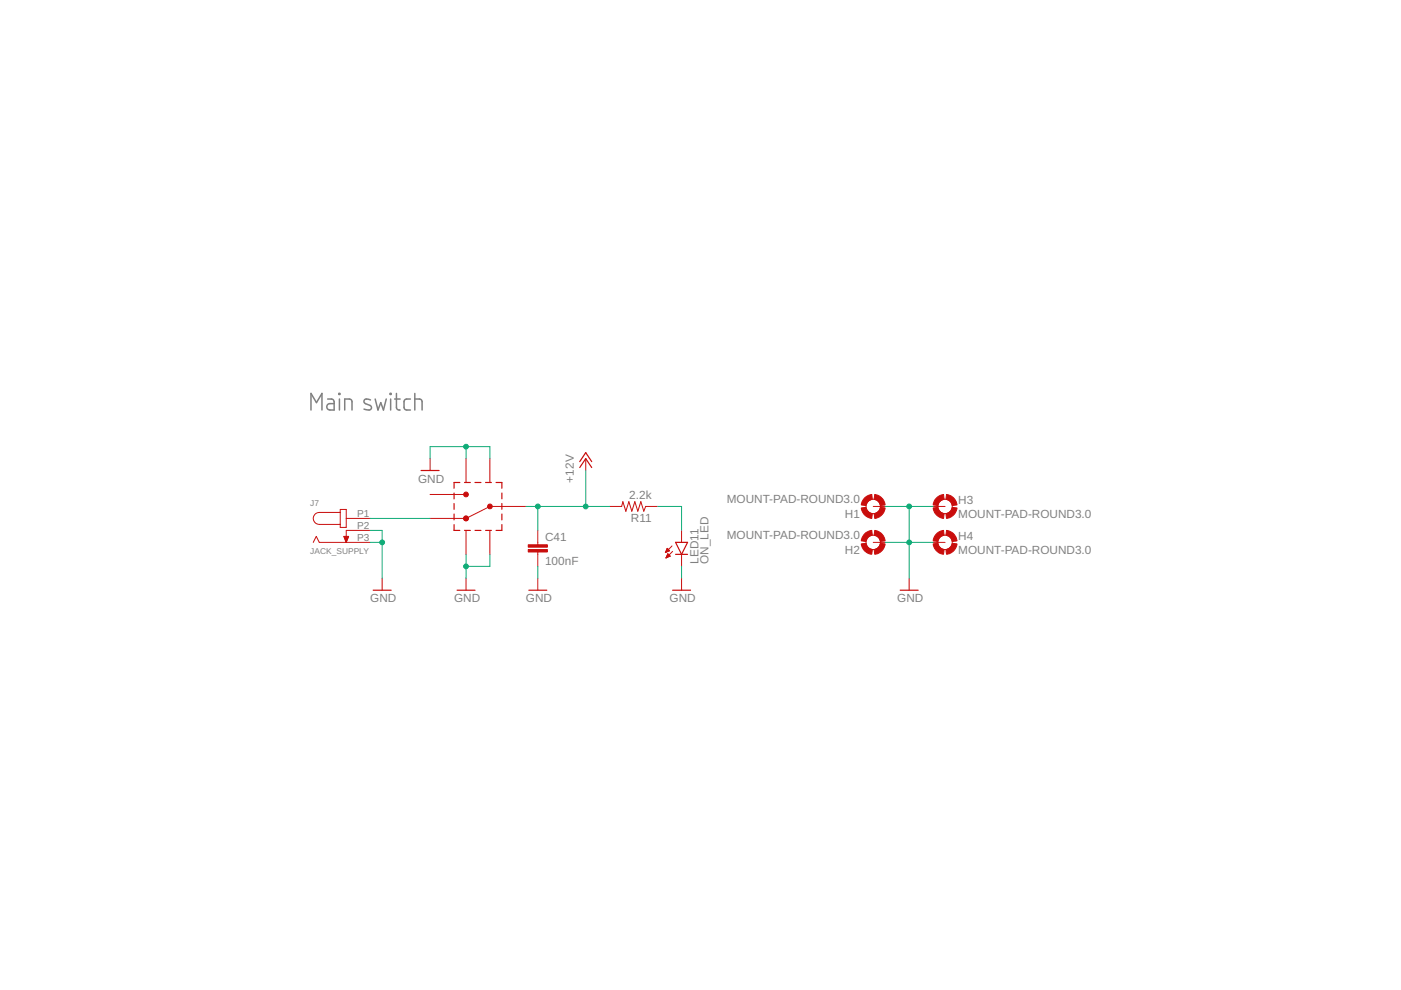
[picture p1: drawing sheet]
<svg xmlns="http://www.w3.org/2000/svg" width="297mm" height="210mm" viewBox="0 0 297 210" stroke-linecap="round" stroke-linejoin="round" font-family="sans-serif">
<g fill="none" stroke="#808080" stroke-width=".32">
<path d="M65.9 86.9v-3.5l1.2 2 1.2-2v3.5M69.5 84.6h.9l.4 .6v1.7h-.8a.68 .68 0 0 1-.7-.6 .68 .68 0 0 1 .7-.7h.8M71.9 83.4h.2v.2h-.2zM72 84.6v2.3M73.1 86.9v-2.3h1.1l.3 .2 .1 2.1M78.5 84.8l-.2-.1a.63 .63 0 0 0-.8-.1 .63 .63 0 0 0-.3 .7l1.2 .7a.5 .5 0 0 1 .4 .5 .5 .5 0 0 1-.5 .4l-1.1-.2M79.5 84.6l.6 2.3 .6-1.5 .6 1.5 .6-2.3M82.7 83.4h.2v.2h-.2zM82.8 84.6v2.3M83.7 84.6h1.1M84.1 83.4v3.1l.2 .3 .5 .1M87 84.6h-.9l-.3 .2-.1 .4 .1 1.5 .3 .2h.9"/>
<path d="M87.9 84.6h1.2l.3 .2 .1 2.1M87.9 83.4v3.5"/>
</g>
<g fill="none" stroke="#c90d0c" stroke-width=".25">
<path d="M89.3 99.8h3.8M122.9 99.1l1.3-1.9 1.3 1.9M122.9 97.9l1.3-1.9 1.3 1.9M96.3 111.2v1.3h1.2M96.3 104.5v1.3M96.3 106.8v1.2M96.3 109v1.2M97.5 102.3h-1.2v1.2M98.5 112.5h1.2M98.5 102.3h1.2M100.7 112.5h1.3M100.7 102.3h1.3"/>
<path d="M103 112.5h1.2M103 102.3h1.2M105.2 102.3h1.2v1.2M106.4 111.2v1.3h-1.2M106.4 104.5v1.3M106.4 106.8v1.2M106.4 109v1.2M143.2 115h2.6l-1.3 2.5zM143.2 117.5h2.6M79.1 125.1h3.8M96.9 125.1h3.8M112.1 125.1h3.8"/>
<path d="M142.6 125.1h3.8M190.9 125.1h3.8"/>
</g>
<g fill="none" stroke="#c90d0c" stroke-width=".21">
<path d="M91.2 97.2v2.6M98.8 97.2v5.1M103.9 97.2v5.1M124.2 97.2v2.6M66.4 115l.7-1.3 .6 1.3h10.8M72.1 108.6h-4.4a1.27 1.27 0 0 0-1.3 1.3 1.27 1.27 0 0 0 1.3 1.3h4.4M72.1 108h1.3v3.8h-1.3zM72.9 113.7h1l-.5 1.3zM72.9 113.8h1M73 113.9h.8M73 114.1h.8M73.1 114.2h.6"/>
<path d="M73.1 114.3h.6M73.2 114.4h.4M73.2 114.5h.4M73.3 114.7h.2M73.3 114.8h.2M73.4 114.9h.1M73.4 109.9h5.1M78.5 112.5h-5.1v2.5M91.2 104.8h7.6M98.8 112.5v5M103.9 112.5v5M111.5 107.4h-7.6l-5.1 2.5h-7.6"/>
<path d="M114 112.5v3M114 117v3.1M129.3 107.4h2.5l.3-1 .6 2 .6-2 .7 2 .6-2 .6 2 .7-2 .6 2 .4-1h2.5M141.1 117.1h.2M141.2 116.9h.3M141.2 118.3h.1M141.2 116.8h.6M141.3 116.7h.6M141.3 118.2h.2M141.3 116.6h.5M141.3 118h.5M141.4 116.5h.3"/>
<path d="M141.4 117.9h.7M141.4 116.4h.1M141.4 117.8h.6M141.5 116.3l.5 .5-.9 .4zM141.5 117.7h.4M141.5 117.6h.2M141.6 117.4h.1M142.1 117.9l-.5-.5-.4 .9M142.1 117.9l-.9 .4M142.5 115.8l-1.4 1.4M142.6 116.9l-1.4 1.4M144.5 112.5v2.5"/>
<path d="M144.5 117.5v2.6M185.1 107.4h2.6M185.1 115h2.6M197.8 107.4h2.6M197.8 115h2.6M81 122.6v2.5M98.8 122.6v2.5M114 122.6v2.5M144.5 122.6v2.5M192.8 122.6v2.5"/>
<circle cx="185.1" cy="107.4" r="1.52"/>
<circle cx="185.1" cy="115" r="1.52"/>
<circle cx="200.4" cy="107.4" r="1.52"/>
<circle cx="200.4" cy="115" r="1.52"/>
</g>
<g fill="#c90d0c" stroke="#c90d0c" stroke-width=".21">
<path d="M112 116.5h4.1v.5h-4.1z"/>
<path d="M112 115.5h4.1v.5h-4.1z"/>
</g>
<g fill="#c90d0c" stroke="#c90d0c" stroke-width=".21">
<path d="M182.6 107.7l1-.1 .4 .9 1 .4-.2 1a2.53 2.53 0 0 1-2.2-2.2z" fill-rule="evenodd"/>
<path d="M185.3 108.9l.9-.4 .5-.9 1 .1a2.53 2.53 0 0 1-2.2 2.2z" fill-rule="evenodd"/>
<path d="M185.5 104.8a2.54 2.54 0 0 1 2.2 2.3l-1 .1-.5-.9-.9-.4z" fill-rule="evenodd"/>
<path d="M183.5 105.4l.7-.4 .6-.2 .2 1.1-1 .4-.4 .9-1-.1 .3-1z" fill-rule="evenodd"/>
<path d="M182.6 115.3l1-.1 .4 .9 1 .4-.2 1a2.48 2.48 0 0 1-2.2-2.2z" fill-rule="evenodd"/>
<path d="M185.3 116.5l.9-.4 .5-.9 1 .1a2.49 2.49 0 0 1-2.2 2.2z" fill-rule="evenodd"/>
<path d="M185.5 112.5a2.48 2.48 0 0 1 2.2 2.2l-1 .1-.3-.6a1.4 1.4 0 0 0-1.1-.7z" fill-rule="evenodd"/>
<path d="M183.5 113l1.3-.5 .2 1-1 .4-.4 .9-1-.1 .3-1z" fill-rule="evenodd"/>
<path d="M200.7 104.8a2.53 2.53 0 0 1 2.2 2.3l-1 .1-.4-.9-.9-.4z" fill-rule="evenodd"/>
<path d="M198.7 105.4l.7-.4 .6-.2 .2 1.1-.9 .4-.5 .9-1-.1 .4-1z" fill-rule="evenodd"/>
<path d="M197.8 107.7l1-.1 .5 .9 .9 .4-.2 1a2.54 2.54 0 0 1-2.2-2.2z" fill-rule="evenodd"/>
<path d="M200.6 108.9l.9-.4 .4-.9 1 .1a2.52 2.52 0 0 1-2.2 2.2z" fill-rule="evenodd"/>
<path d="M200.7 112.5a2.48 2.48 0 0 1 2.2 2.2l-1 .1-.4-.9-.9-.4z" fill-rule="evenodd"/>
<path d="M198.7 113l1.3-.5 .2 1a1.51 1.51 0 0 0-1.4 1.3l-1-.1 .4-1z" fill-rule="evenodd"/>
<path d="M197.8 115.3l1-.1 .5 .9 .9 .4-.2 1a2.49 2.49 0 0 1-2.2-2.2z" fill-rule="evenodd"/>
<path d="M200.6 116.5l.9-.4 .4-.9 1 .1a2.48 2.48 0 0 1-2.2 2.2z" fill-rule="evenodd"/>
<circle cx="103.9" cy="107.4" r=".51"/>
<circle cx="98.8" cy="109.9" r=".51"/>
<circle cx="98.8" cy="104.8" r=".51"/>
</g>
<g fill="none" stroke="#0dab76" stroke-width=".21">
<path d="M91.2 97.2v-2.5h12.7v2.5M98.8 94.7v2.5M124.2 99.8v7.6M78.5 112.5h2.5v10.1M78.5 115h2.5M78.5 109.9h12.7M98.8 117.5v5.1M103.9 117.5v2.6h-5.1M111.5 107.4h17.8M114 107.4v5.1M139.4 107.4h5.1v5.1M187.7 115h10.1"/>
<path d="M187.7 107.4h10.1M192.8 107.4v15.2M114 120.1v2.5M144.5 120.1v2.5"/>
</g>
<g fill="#0dab76" stroke="#0dab76" stroke-width=".21">
<circle cx="98.8" cy="120.1" r=".51"/>
<circle cx="98.8" cy="94.7" r=".51"/>
<circle cx="81" cy="115" r=".51"/>
<circle cx="192.8" cy="115" r=".51"/>
<circle cx="192.8" cy="107.4" r=".51"/>
<circle cx="114" cy="107.4" r=".51"/>
<circle cx="124.2" cy="107.4" r=".51"/>
</g>
<g font-size="2.5" fill="#808080">
<text x="88.6" y="102.3">GND</text>
<text x="121.7" y="102.3" transform="rotate(-90 121.7 102.3)">+12V</text>
<text x="133.4" y="105.9">2.2k</text>
<text x="154.1" y="106.7">MOUNT-PAD-ROUND3.0</text>
<text x="203.2" y="106.8">H3</text>
<text x="133.8" y="110.7">R11</text>
<text x="179.1" y="109.7">H1</text>
<text x="203.2" y="109.8">MOUNT-PAD-ROUND3.0</text>
<text x="115.6" y="119.7">100nF</text>
<text x="115.6" y="114.6">C41</text>
<text x="148.1" y="119.6" transform="rotate(-90 148.1 119.6)">LED11</text>
<text x="150.2" y="119.6" transform="rotate(-90 150.2 119.6)">ON_LED</text>
<text x="154.1" y="114.3">MOUNT-PAD-ROUND3.0</text>
<text x="179.1" y="117.4">H2</text>
<text x="203.2" y="117.5">MOUNT-PAD-ROUND3.0</text>
<text x="203.2" y="114.4">H4</text>
<text x="78.5" y="127.7">GND</text>
<text x="96.3" y="127.7">GND</text>
<text x="111.5" y="127.7">GND</text>
<text x="142" y="127.7">GND</text>
<text x="190.2" y="127.7">GND</text>
</g>
<g font-size="2.1" fill="#808080">
<text x="75.7" y="109.6">P1</text>
<text x="75.7" y="112.1">P2</text>
<text x="75.7" y="114.6">P3</text>
</g>
<g font-size="1.8" fill="#808080">
<text x="65.8" y="107.4">J7</text>
<text x="65.8" y="117.5">JACK_SUPPLY</text>
</g>
</svg>
